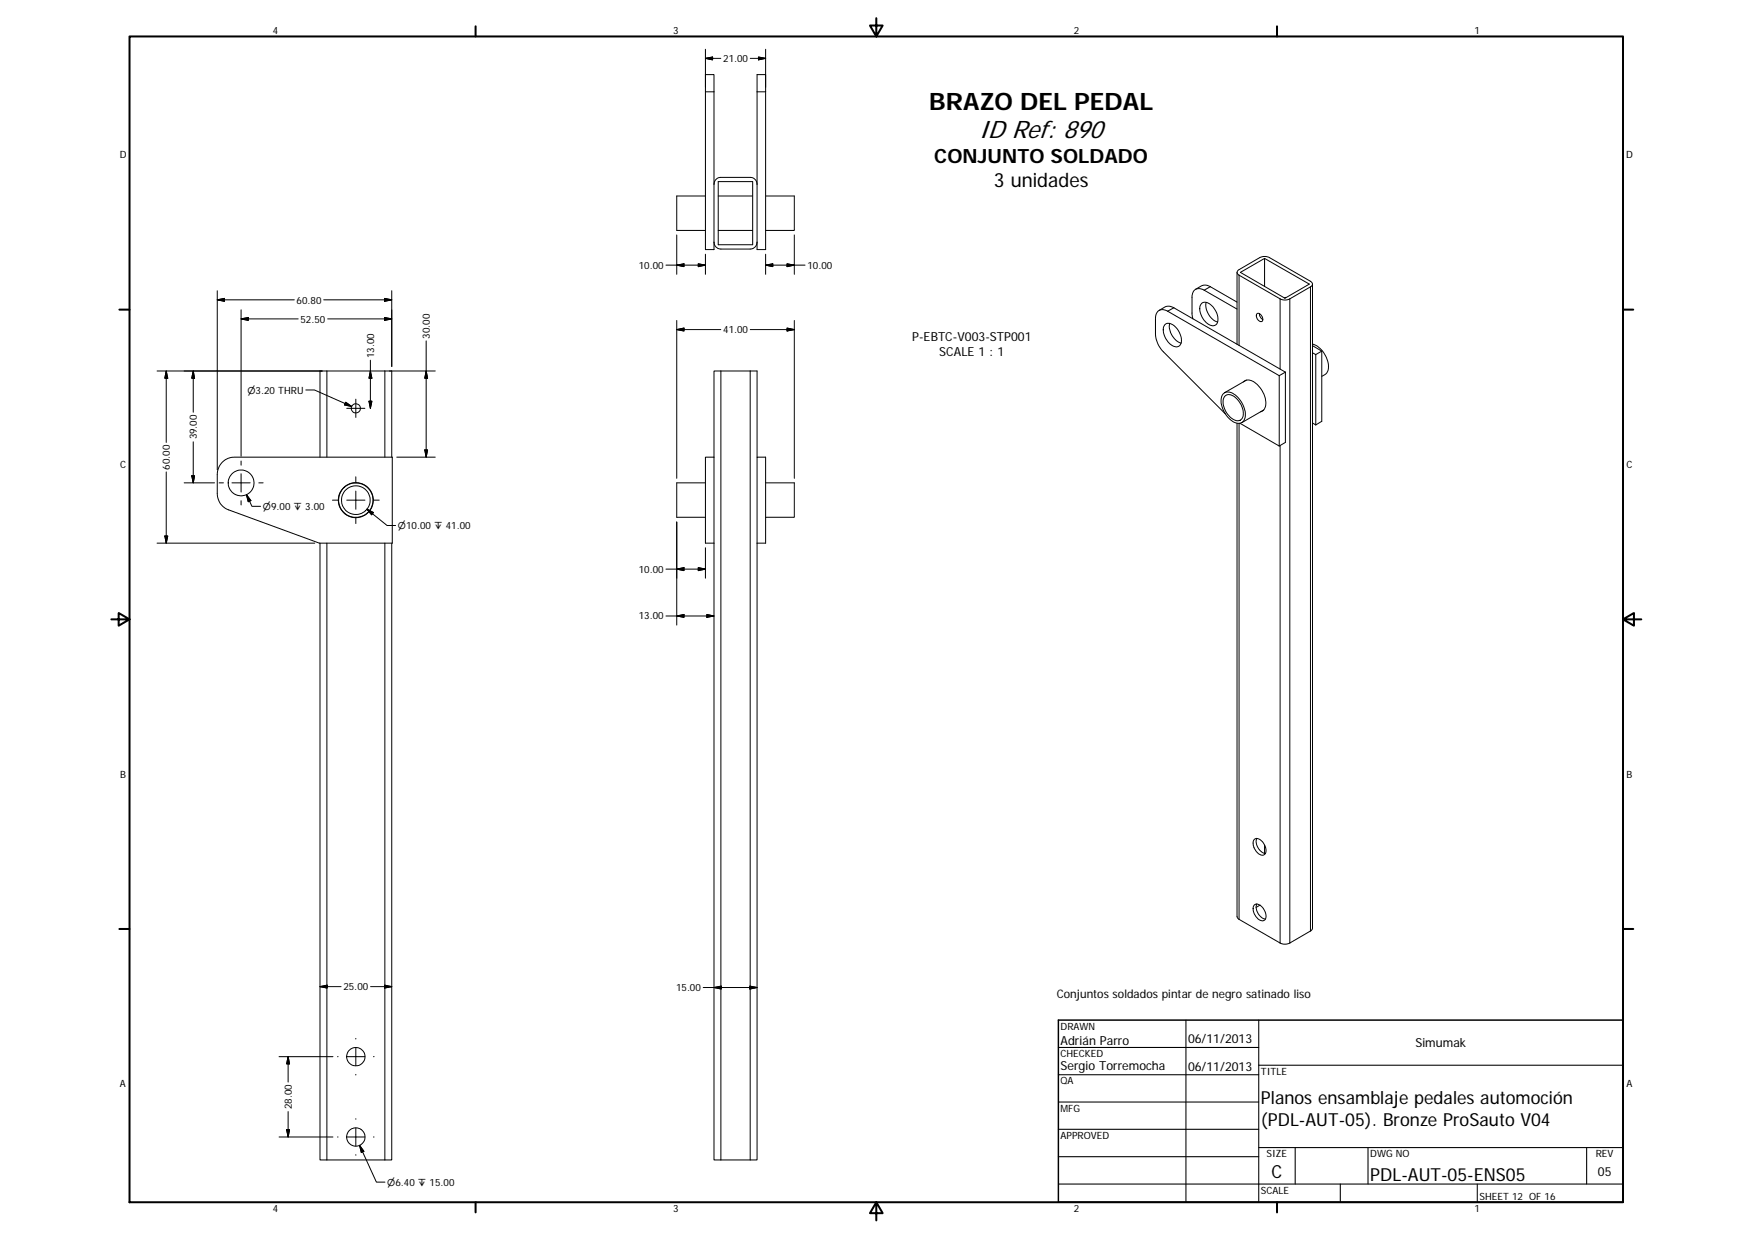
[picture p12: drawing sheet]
<svg xmlns="http://www.w3.org/2000/svg" width="420mm" height="297mm" viewBox="0 0 420 297" stroke-linecap="round" stroke-linejoin="round" font-family="sans-serif">
<g fill="none" stroke="#000" stroke-width=".24">
<path d="M169.2 11.8v9.1M169.2 14l1.7-.3v.7zM169.2 14h3.7M179.9 14h3.7M181.9 13.7l1.7 .3-1.7 .4zM183.6 11.8v9.1M169.2 22h2M171.2 22v-4.1h-2v4.1M171.2 22v37.8h-2v-37.8M181.6 22v-4.1h2v4.1M181.6 22h2M183.6 22v37.8h-2v-37.8"/>
<path d="M162.3 56.3v9.5M169.2 47h-6.9v8.2h6.9M171.2 58.1a1.66 1.66 0 0 0 1.7 1.6h7a1.66 1.66 0 0 0 1.7-1.6M172.2 55.2h8.3M172.2 47h8.3M172.2 43.5h8.3v15.2h-8.3zM181.6 44.2a1.66 1.66 0 0 0-1.7-1.7h-7a1.66 1.66 0 0 0-1.7 1.7M183.6 47h6.9v8.2h-6.9M190.5 56.3v9.5M52.1 71.9l1.7-.4v.7zM52.1 71.9h18.5M52.1 69.7v42.9"/>
<path d="M57.8 76.5l1.8-.4v.7zM57.8 76.5h13.7M57.8 74.3v35.1M77.6 71.9h16.3M78.6 76.5h15.3M92.2 71.5l1.7 .4-1.7 .3zM92.2 76.1l1.7 .4-1.7 .3zM93.9 69.7v18.2M159.7 63.6h9.5M162.3 76.8v37.9M162.3 79l1.7-.3v.7zM162.3 63.6l1.7-.4v.7z"/>
<path d="M162.3 79h10.6M167.5 63.2l1.7 .4-1.7 .3zM169.2 60.9v4.9M179.9 79h10.6M183.6 60.9v4.9M183.6 63.6l1.7-.4v.7zM183.6 63.6h9.5M188.8 78.7l1.7 .3-1.7 .4zM188.8 63.2l1.7 .4-1.7 .3zM190.5 76.8v37.9M279.3 77.9a1.83 1.83 0 0 1 2.7 .6l.5 .6a3.1 3.1 0 0 1 .3 3.8 2.28 2.28 0 0 1-2.9-1.3 3.4 3.4 0 0 1-.6-3.7zM280 74.6a1.79 1.79 0 0 0-2-.2 1.79 1.79 0 0 0-.9 1.9v3.8l.2 1.3a6.4 6.4 0 0 0 1.7 3l14.8 14.8"/>
<path d="M280 74.6l26.8 15.5M280.5 77.5a4.4 4.4 0 0 0 2.8 4.8M281.5 73.8l26.8 15.4M281.5 73.8l-1.5 .8M281.5 73.8a2.2 2.2 0 0 0-2.1-.2l-1.4 .8M288.1 72.8a1.85 1.85 0 0 1 2.7 .6 3.9 3.9 0 0 1 1 4.3 1.9 1.9 0 0 1-2.8-.6 3.8 3.8 0 0 1-.9-4.3zM288.8 69.6l7.9 4.5M288.8 69.6a1.78 1.78 0 0 0-2.1-.2 1.78 1.78 0 0 0-.8 1.9v4.1l.2 1M289.3 72.5a4.4 4.4 0 0 0 2.7 4.7M290.2 68.7l-1.4 .9M290.2 68.7l6.5 3.7M290.2 68.7a2.16 2.16 0 0 0-2-.2l-1.5 .9"/>
<path d="M296.7 65.3v17.2M297.1 66v16.8M297.1 66l9.9 5.6M297.1 66a.7 .7 0 0 1-.4-.7 .7 .7 0 0 1 .4-.7l5-2.8a2.65 2.65 0 0 1 2.4 0l9.8 5.6a.7 .7 0 0 1 .5 .7 .7 .7 0 0 1-.5 .7M297.5 65.3l5.8-3.3 10.7 6.1-5.8 3.4zM301.4 75.2a1.11 1.11 0 0 1 1.4 1.3 .57 .57 0 0 1-.4 .6 .57 .57 0 0 1-.7-.3 1.31 1.31 0 0 1-.3-1.6zM302 75.2l.2 .7 .6 .7M303.3 62v6.7M307 71.6v16.9M307 71.6a2.6 2.6 0 0 0 2.3 0M308.4 71.4h-.4M309.3 71.6v154.5"/>
<path d="M314.3 68.8l-5 2.8M314.3 68.8v154.4M314.8 68.1v154.4l-.5 .7M37.7 88.9h39.6M39.9 88.9v17.2M39.9 88.9l.3 1.8h-.7zM46.3 88.9v9.9M46.3 88.9l.4 1.8h-.7zM73.3 93.5h2.1l8.9 4M78.4 88.9h13.9M78.4 88.9v20.7M78.4 88.9h-1.7v20.7"/>
<path d="M82.9 96.4l1.4 1.1-1.7-.4zM83.2 97.9h4.3M85.3 95.7v4.4M88.5 96.2h.7l-.4 1.7zM88.8 88.9l.4 1.8h-.7zM88.8 86.4v11.5M92.3 88.9v20.7M92.3 88.9h1.6v20.7M93.4 88.9h11M102.2 81.7v27.9M102.2 88.9l.3 1.8h-.6zM172.9 88.9h-1.7v20.7"/>
<path d="M172.9 88.9v189.2M172.9 88.9h7M179.9 88.9v189.2M179.9 88.9h1.7v20.7M293.4 94.4a2.29 2.29 0 0 1 3.1 .5 5.6 5.6 0 0 1 1.9 5.9 2.01 2.01 0 0 1-3.2-.1 5.7 5.7 0 0 1-2.1-5.9zM293.7 95.1a1.88 1.88 0 0 1 2.8 .4 4.5 4.5 0 0 1 1.4 4.8 1.76 1.76 0 0 1-2.8-.2 4.7 4.7 0 0 1-1.6-4.8zM298.2 91.6a2.29 2.29 0 0 1 3.3 .5 5.5 5.5 0 0 1 1.7 5.9l-.9 .7M298.9 91.1l-5.2 3M303.1 98.3l-5.3 3M306.8 90.1v16.8M308.3 89.2l-1.5 .9M308.3 89.2v16.9l-1.5 .8"/>
<path d="M314.8 82.9l2.2 1.3M314.8 84.6l.7 .4M314.8 82.5a5.8 5.8 0 0 1 3.6 6.5l-.5 .7-.9 .5M315.5 85v16.9M317 84.2l-1.5 .8M317 84.2v16.8l-1.5 .9M39.9 113.1v17.1M44.2 115.8h7.2M46 114.1h.7l-.4 1.7zM46.3 105.9v9.9M52.5 115.8h1.1M53.3 110.8a4 4 0 0 1 2.9-1.2h37.9v20.6h-17.5l-21.8-8a4.1 4.1 0 0 1-2.7-3.8v-4.7a4.4 4.4 0 0 1 1.2-2.9z"/>
<path d="M55.6 115.8h4.4M57.8 110.5v1M57.8 113.6v4.4M59.1 118.6l1.3 2.8h2.1M59.1 118.6l1.1 1.4-.7 .3zM62.1 115.8h1M79.7 119.9h1.4M83.2 119.9h4.3M85.3 114.3v1.4M85.3 117.7v4.4M89.6 119.9h1.3M95.2 109.6h9.2"/>
<path d="M101.9 107.9h.6l-.3 1.7zM169.2 115.8h-6.9v8.2h6.9M171.2 109.6h-2v20.6h2M171.2 109.6v20.6M181.6 109.6h2v20.6h-2zM183.6 115.8h6.9v8.2h-6.9M296.7 101.5v118.2l.4 .7M297.1 101.5v118.9M297.4 101.5l9.4 5.4M307 106.8v119.3M314.8 101.4l.7 .5M37.7 130.2h37.8"/>
<path d="M39.5 128.5h.7l-.3 1.7zM57.8 120v1.1M76.7 130.2v147.9h1.7M78.4 130.2v147.9M85.3 124.1v1.4M88 122.1l4.8 3.9h2.1M88 122.1l1.5 .8-.4 .5zM92.3 130.2v147.9M93.9 130.2v147.9h-1.6M162.3 125.1v24.8M162.3 136.4l1.7-.3v.7zM167.5 136.1l1.7 .3-1.7 .4z"/>
<path d="M169.2 131.3v7.3M169.2 136.4h-9.5M171.2 130.2v147.9h1.7M181.6 130.2v147.9h-1.7M159.7 147.7h11.5M162.3 147.7l1.7-.4v.7zM169.5 147.3l1.7 .4-1.7 .3zM300.9 216.9a1.91 1.91 0 0 1 2.4 1.4 1.54 1.54 0 0 1-.5 2.5 2.93 2.93 0 0 1-2.1-3.7zM300.9 201.2a1.87 1.87 0 0 1 2.4 1.4 1.54 1.54 0 0 1-.5 2.4 2.93 2.93 0 0 1-2.1-3.7zM301.4 201a2.96 2.96 0 0 0 2.1 3.6M301.4 216.7a2.96 2.96 0 0 0 2.1 3.6M302.2 217l-1 .6"/>
<path d="M303.3 202.6v2M76.7 236.5l1.8-.3v.7zM76.7 236.5h5.1M88.9 236.5h5M92.2 236.2l1.7 .3-1.7 .4zM168.6 236.7h13M171.2 236.7l1.8-.3v.7zM179.8 236.4l1.8 .3-1.8 .4zM297.1 220.4l9.9 5.7M307 226.1a2.6 2.6 0 0 0 2.3 0M314.3 223.2l-5 2.9M66.9 253.3h13"/>
<path d="M69.1 253.3l.3 1.8h-.7zM69.1 253.3v6.1M81 253.3h.1M83.2 253.3h4.3M85.3 248.9v.2M85.3 251.1v4.4M85.3 257.6v.1M89.6 253.3h.1M66.9 272.6h13M68.7 270.8h.7l-.3 1.8zM69.1 266.5v6.1M78.4 278.1h13.9"/>
<path d="M81 272.6h.1M83.2 272.6h4.3M85.3 268.2v.1M85.3 270.4v4.4M85.3 276.8v.2M86.2 274.6l4.1 8.8h2M86.2 274.6l1.1 1.4-.7 .3zM89.6 272.6h.1M172.9 278.1h7"/>
<circle cx="85.3" cy="97.9" r="1.1"/>
<circle cx="57.8" cy="115.8" r="3.1"/>
<circle cx="85.3" cy="119.9" r="3.4"/>
<circle cx="85.3" cy="119.9" r="4.2"/>
<circle cx="85.3" cy="119.9" r="4.1"/>
<circle cx="85.3" cy="253.3" r="2.21"/>
<circle cx="85.3" cy="272.6" r="2.21"/>
</g>
<g fill="none" stroke="#000" stroke-width=".48">
<path d="M31.1 8.7h358.1v279.5h-358.1zM114.1 6.3v2.4M210.2 4.4v4.3l-1.6-2.6h3.1l-1.5 2.6M306.2 6.3v2.4M28.6 74.2h2.5M389.2 74.2h2.5M26.7 148.5h4.4l-2.6-1.5v3l2.6-1.5M389.2 148.5l2.6 1.5v-3l-2.6 1.5h4.4M28.6 222.7h2.5M389.2 222.7h2.5M114.1 288.2v2.5M210.2 288.2l1.5 2.7h-3.1l1.6-2.7v4.4"/>
<path d="M306.2 288.2v2.5"/>
</g>
<g fill="none" stroke="#000" stroke-width=".25">
<path d="M253.8 251.1h48.1M253.8 257.7h48.1M284.4 244.6v43.6M301.9 255.4h87.3M301.9 244.6v43.6M253.8 264.2h48.1M253.8 270.7h48.1M253.8 277.3h48.1M301.9 275.1h87.3M310.6 275.1v8.8M328.1 275.1v8.8M380.5 275.1v8.8"/>
<path d="M253.8 283.9h135.4M321.4 283.9v4.3M354.3 283.9v4.3"/>
</g>
<path d="M253.8 244.6h135.4v43.6h-135.4z" fill="none" stroke="#000" stroke-width=".36"/>
<g fill="#000" stroke="#000" stroke-width=".24">
<path d="M169.2 14l1.7-.3v.7zM181.9 13.7l1.7 .3-1.7 .4zM52.1 71.9l1.7-.4v.7zM57.8 76.5l1.8-.4v.7zM92.2 71.5l1.7 .4-1.7 .3zM92.2 76.1l1.7 .4-1.7 .3zM162.3 79l1.7-.3v.7zM162.3 63.6l1.7-.4v.7zM167.5 63.2l1.7 .4-1.7 .3zM183.6 63.6l1.7-.4v.7zM188.8 78.7l1.7 .3-1.7 .4zM188.8 63.2l1.7 .4-1.7 .3z"/>
<path d="M39.9 88.9l.3 1.8h-.7zM46.3 88.9l.4 1.8h-.7zM82.9 96.4l1.4 1.1-1.7-.4zM88.5 96.2h.7l-.4 1.7zM88.8 88.9l.4 1.8h-.7zM102.2 88.9l.3 1.8h-.6zM46 114.1h.7l-.4 1.7zM101.9 107.9h.6l-.3 1.7zM39.5 128.5h.7l-.3 1.7zM59.1 118.6l1.1 1.4-.7 .3zM88 122.1l1.5 .8-.4 .5zM162.3 136.4l1.7-.3v.7z"/>
<path d="M167.5 136.1l1.7 .3-1.7 .4zM162.3 147.7l1.7-.4v.7zM169.5 147.3l1.7 .4-1.7 .3zM76.7 236.5l1.8-.3v.7zM92.2 236.2l1.7 .3-1.7 .4zM171.2 236.7l1.8-.3v.7zM179.8 236.4l1.8 .3-1.8 .4zM69.1 253.3l.3 1.8h-.7zM68.7 270.8h.7l-.3 1.8zM86.2 274.6l1.1 1.4-.7 .3z"/>
</g>
<text font-size="6.1" x="234.7" y="33.2">ID Ref: 890</text>
<text font-size="5.8" x="222.9" y="26.3">BRAZO DEL PEDAL</text>
<g font-size="4.7">
<text x="224" y="39.1">CONJUNTO SOLDADO</text>
<text x="238.3" y="44.8">3 unidades</text>
</g>
<g font-size="4.3">
<text x="302.4" y="264.7">Planos ensamblaje pedales automoción</text>
<text x="302.4" y="269.9">(PDL-AUT-05). Bronze ProSauto V04</text>
<text x="304.9" y="282.4">C</text>
<text x="328.6" y="283.3">PDL-AUT-05-ENS05</text>
</g>
<g font-size="3">
<text x="218.8" y="81.7">P-EBTC-V003-STP001</text>
<text x="225.3" y="85.3">SCALE 1 : 1</text>
<text x="254.3" y="250.5">Adrián Parro</text>
<text x="284.9" y="250.1">06/11/2013</text>
<text x="339.5" y="251.1">Simumak</text>
<text x="254.3" y="256.5">Sergio Torremocha</text>
<text x="284.9" y="256.6">06/11/2013</text>
<text x="383.2" y="281.9">05</text>
</g>
<text font-size="2.8" x="253.4" y="239.3">Conjuntos soldados pintar de negro satinado liso</text>
<g font-size="2.4">
<text x="65.4" y="8">4</text>
<text x="161.4" y="8">3</text>
<text x="257.5" y="8">2</text>
<text x="353.6" y="8">1</text>
<text x="173.4" y="14.9">21.00</text>
<text x="28.7" y="38">D</text>
<text x="390" y="38">D</text>
<text x="153.2" y="64.5">10.00</text>
<text x="193.6" y="64.5">10.00</text>
<text x="71.1" y="72.8">60.80</text>
<text x="72.1" y="77.3">52.50</text>
<text x="103.1" y="81.2" transform="rotate(-90 103.1 81.2)">30.00</text>
<text x="173.4" y="79.9">41.00</text>
<text x="89.7" y="85.8" transform="rotate(-90 89.7 85.8)">13.00</text>
<text x="47.2" y="105.3" transform="rotate(-90 47.2 105.3)">39.00</text>
<text x="28.8" y="112.2">C</text>
<text x="40.8" y="112.6" transform="rotate(-90 40.8 112.6)">60.00</text>
<text x="390.1" y="112.2">C</text>
<text x="153.2" y="137.3">10.00</text>
<text x="153.2" y="148.5">13.00</text>
<text x="28.8" y="186.5">B</text>
<text x="390.1" y="186.5">B</text>
<text x="82.3" y="237.4">25.00</text>
<text x="162.1" y="237.6">15.00</text>
<text x="254.3" y="246.8">DRAWN</text>
<text x="254.3" y="253.4">CHECKED</text>
<text x="302.4" y="257.6">TITLE</text>
<text x="28.8" y="260.7">A</text>
<text x="254.3" y="259.9">QA</text>
<text x="390" y="260.7">A</text>
<text x="70" y="265.9" transform="rotate(-90 70 265.9)">28.00</text>
<text x="254.3" y="266.5">MFG</text>
<text x="254.3" y="273.1">APPROVED</text>
<text x="303.8" y="277.4">SIZE</text>
<text x="328.6" y="277.4">DWG NO</text>
<text x="382.7" y="277.4">REV</text>
<text x="302.4" y="286.2">SCALE</text>
<text x="354.8" y="287.7">SHEET 12 OF 16</text>
<text x="65.4" y="290.7">4</text>
<text x="161.4" y="290.7">3</text>
<text x="257.5" y="290.7">2</text>
<text x="353.6" y="290.7">1</text>
</g>
<g font-size="2.3">
<text x="59.3" y="94.4">⌀3.20 THRU</text>
<text x="63" y="122.3">⌀9.00 ↧ 3.00</text>
<text x="95.4" y="126.9">⌀10.00 ↧ 41.00</text>
<text x="92.9" y="284.3">⌀6.40 ↧ 15.00</text>
</g>
</svg>
